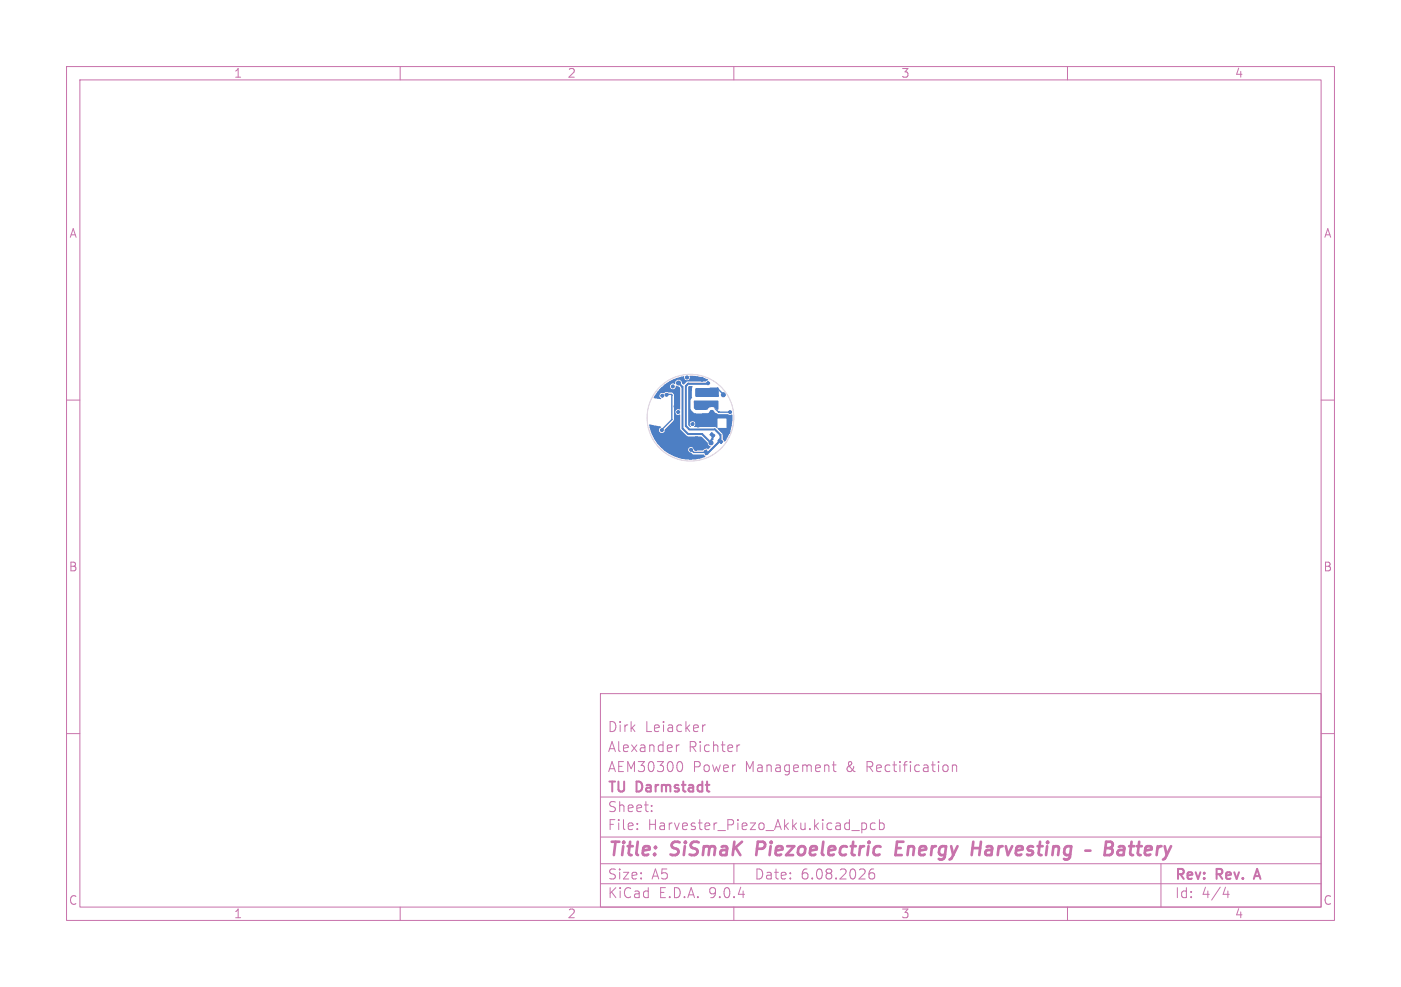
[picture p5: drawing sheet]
<svg xmlns="http://www.w3.org/2000/svg" width="210mm" height="148mm" viewBox="0 0 210 148" stroke-linecap="round" stroke-linejoin="round" font-family="sans-serif">
<g fill="none" stroke="#c872ab" stroke-width=".15">
<path d="M10 10h190v128h-190zM12 12h186v124h-186zM60 10v2M110 10v2M160 10v2M10 60h2M198 60h2M10 110h2M90 104h108v32h-108zM90 119.5h108M101.4 111.7v1M101.8 111.7l-.3 .1-.1 .2"/>
<path d="M102 114.2a.94 .94 0 0 1 0 1.5M105.3 108.7v1M105.7 108.7l-.2 .1-.2 .2M110.9 111.7l-.3 .1-.1 .2M124.8 114.7h.5M125 114.2v1.3v.1l.3 .1M142 114.8v.8M142.8 114.8a.37 .37 0 0 1 .6 .1v.8M142.8 114.7v1M198 110h2M60 136v2M90 132.5h108"/>
<path d="M90 129.5h108M90 125.5h108M95.5 124.3v.1M95.5 123.5v.1M97.7 121.6v.1M97.7 120.8v.1M110 136v2M110 129.5v3M129.2 123.4v1.5M129.2 123.5l.4-.1 .3 .3v.4l-.1 .2h-.6M131 130.3a.59 .59 0 0 0-.7 .7v.5l.1 .2 .4 .1 .2-.1 .1-.5-.1-.2-.5-.1-.2 .3M131.2 123.5l-.4-.1-.3 .3v.4l.1 .2h.6"/>
<path d="M131.8 123.5l.5-.1 .2 .3v.4l-.1 .2h-.6M131.8 122.9v1.5M160 136v2M174 129.5v6.5M183.7 133l-.4 1.1h1M184.1 133.6v1"/>
</g>
<path d="M188.1 131.4h.7M188.4 130.3l-.5 1.5" fill="none" stroke="#c872ab" stroke-width=".3"/>
<path d="M113.6 126.2l-.2 2M134.3 127.2h.7M135.4 126.2h-.9l-.3 2h1M145.8 127.2h1.1M147 126.2l-.2 2M165.7 127.2h.7M165.8 126.2h.7a.49 .49 0 0 1 .3 .6 .49 .49 0 0 1-.4 .4l.2 .1a.58 .58 0 0 1-.3 .9h-.7zM167.7 127l.2-.1 .6 .1v.2l-.1 1M168.5 127.4l-.7 .1a.4 .4 0 0 0-.3 .3 .4 .4 0 0 0 .3 .4l.6-.1" fill="none" stroke="#c872ab" stroke-width=".4"/>
<g fill="#4d7fc4" stroke="#4d7fc4" stroke-width=".15">
<path d="M105.5 67.6l.4-.1 .3 .6-.4 .1z"/>
<path d="M104.9 66.3l.4-.2 .2 .6-.3 .2z"/>
<path d="M106.7 64.9l.5 .4-.3 .3-.5-.4z"/>
<path d="M107.9 65.8l.5 .4-.3 .3-.5-.4z"/>
<circle cx="101.7" cy="61.8" r=".22"/>
<circle cx="99.3" cy="59.3" r=".23"/>
<circle cx="99.9" cy="59.2" r=".23"/>
<circle cx="99.2" cy="64.5" r=".22"/>
<circle cx="103" cy="56.6" r=".23"/>
<circle cx="103.8" cy="63.6" r=".23"/>
<circle cx="105.2" cy="56.9" r=".3"/>
<circle cx="103.6" cy="66.3" r=".3"/>
<circle cx="101.3" cy="60.9" r=".3"/>
<circle cx="104.4" cy="65.8" r=".3"/>
<circle cx="109.1" cy="64.7" r=".3"/>
<circle cx="101.6" cy="64.7" r=".3"/>
<circle cx="101.1" cy="63.7" r=".3"/>
<circle cx="106.6" cy="63.2" r=".3"/>
<circle cx="106.7" cy="61.8" r=".3"/>
<circle cx="104.3" cy="67.2" r=".3"/>
<circle cx="100.1" cy="64.5" r=".3"/>
<circle cx="104.7" cy="63.7" r=".3"/>
<circle cx="102.5" cy="65.9" r=".3"/>
<circle cx="101.6" cy="66.8" r=".3"/>
<circle cx="106.1" cy="57.5" r=".23"/>
<circle cx="103.6" cy="67.4" r=".23"/>
<circle cx="106.6" cy="66.4" r=".3"/>
<circle cx="101.7" cy="57.4" r=".3"/>
<circle cx="108.4" cy="59.2" r=".3"/>
<circle cx="100.9" cy="57.9" r=".23"/>
<circle cx="109.4" cy="61.8" r=".23"/>
</g>
<path d="M99.9 59.2h.1M99.9 59.1h.7l.1 .1v3.7l-1.5 1.6M99.9 59.1v.1M107.6 58.4l.9 .8M103.6 67.4l.4 .4h1.8M107.2 61.2l.5 .6h1.7" fill="none" stroke="#4d7fc4" stroke-width=".2"/>
<path d="M101.7 57.4l.6 .6v6.2l.9 .9h2.1l1.3 1.3v-.3l.2-.3v-.6M106.1 57.5h-3l-.3 .4v6l.5 .5h3.9l.8 .8v1h-.1l-1.7 1.6h-.4" fill="none" stroke="#4d7fc4" stroke-width=".3"/>
<g fill="#4d7fc4">
<path d="M98.9 58.4a5.6 5.6 0 0 1 3.7-1.9 .46 .46 0 0 0 .5 .5 .46 .46 0 0 0 .3-.7l1.3 .2 1 .2 .5 .3-.4 .2h-2.7l-.6 .5-.3-.2a.54 .54 0 0 0-.6-.6 .54 .54 0 0 0-.4 .7 .44 .44 0 0 0-.7 .2 .44 .44 0 0 0 .3 .6 .44 .44 0 0 0 .5-.6l.4 .2 .3 .2-.1 3.2a.47 .47 0 0 0-.7 .4 .47 .47 0 0 0 .7 .4l.1 2.3 1 .9h2.1l1 1a.58 .58 0 0 0 .4 .5l-.4 .5-.2-.1-.6 .2h-1.2a.45 .45 0 0 0-.6-.5 .45 .45 0 0 0-.3 .7l.7 .4h1.6l.2 .3v.1a6.3 6.3 0 0 1-8.4-4.8l1.8 .4a.44 .44 0 0 0-.3 .4 .44 .44 0 0 0 .4 .4 .44 .44 0 0 0 .4-.5l1.4-1.5v-3.7l-.3-.3-.6-.1a.46 .46 0 0 0-.6 .2 .47 .47 0 0 0-.6 .2 .47 .47 0 0 0 .2 .6l-1.1-.1z"/>
<path d="M103.2 58l.1-.1 .5 .1-.1 .3v1.4l-.2 .5v1l.1 .3 .4 .4 .3 .1h1.7l.7-.5 1 .6h1.4l.3 .1 .3-.1a5.8 5.8 0 0 1-1 4.1h-.1l-.3-.3v-.9l-.8-.8h1.4v-1.4h-1.3l-.1 1.4-.3-.2h-3.1a.44 .44 0 0 0 0-.7 .44 .44 0 0 0-.6 0 .44 .44 0 0 0 .1 .7h-.2l-.2-.3z"/>
<path d="M104 60.1h3.6l.1 1.2-.3 .1a.87 .87 0 0 0-1.5 .1h-1.6l-.3-.3z"/>
<path d="M104.3 58.2l3.4-.1 .1 1.4h-3.5z"/>
</g>
<circle cx="103.5" cy="62.6" r="6.5" fill="none" stroke="#d0d2cd" stroke-width=".15"/>
<g font-size="2.8" fill="#c872ab">
<text x="91" y="128.9">Title:</text>
<text x="100.7" y="128.9">SiSmaK</text>
<text x="114.2" y="128.9">Piezoelectric</text>
<text x="135.9" y="128.9">Energy</text>
<text x="148.1" y="128.9">Harvesting</text>
<text x="169.6" y="128.9">Battery</text>
</g>
<g font-size="2.1" fill="#c872ab">
<text x="91" y="113">Alexander</text>
<text x="91" y="110">Dirk</text>
<text x="96.7" y="110">Leiacker</text>
<text x="103.2" y="113">Richter</text>
<text x="91" y="119.2">TU</text>
<text x="91" y="116">AEM30300</text>
<text x="95.5" y="119.2">Darmstadt</text>
<text x="103.8" y="116">Power</text>
<text x="111.7" y="116">Management</text>
<text x="127" y="116">&amp;</text>
<text x="130.1" y="116">Rectification</text>
<text x="91" y="124.7">File:</text>
<text x="91" y="122">Sheet:</text>
<text x="97.1" y="124.7">Harvester_Piezo_Akku.kicad_pcb</text>
<text x="91" y="134.9">KiCad</text>
<text x="91" y="132.1">Size:</text>
<text x="97.7" y="132.1">A5</text>
<text x="98.7" y="134.9">E.D.A.</text>
<text x="106.3" y="134.9">9.0.4</text>
<text x="113" y="132.1">Date:</text>
<text x="120" y="132.1">6.08.2026</text>
<text x="176" y="132.3">Rev:</text>
<text x="176" y="134.9">Id:</text>
<text x="180.1" y="134.9">4/4</text>
<text x="182.4" y="132.3">Rev.</text>
<text x="188.8" y="132.3">A</text>
</g>
<g font-size="1.8" fill="#c872ab">
<text x="35" y="11.9">1</text>
<text x="85" y="11.9">2</text>
<text x="135" y="11.9">3</text>
<text x="185" y="11.9">4</text>
<text x="10.3" y="35.9">A</text>
<text x="198.4" y="35.9">A</text>
<text x="10.2" y="85.9">B</text>
<text x="198.3" y="85.9">B</text>
<text x="10.2" y="135.9">C</text>
<text x="35" y="137.9">1</text>
<text x="85" y="137.9">2</text>
<text x="135" y="137.9">3</text>
<text x="185" y="137.9">4</text>
<text x="198.3" y="135.9">C</text>
</g>
</svg>
